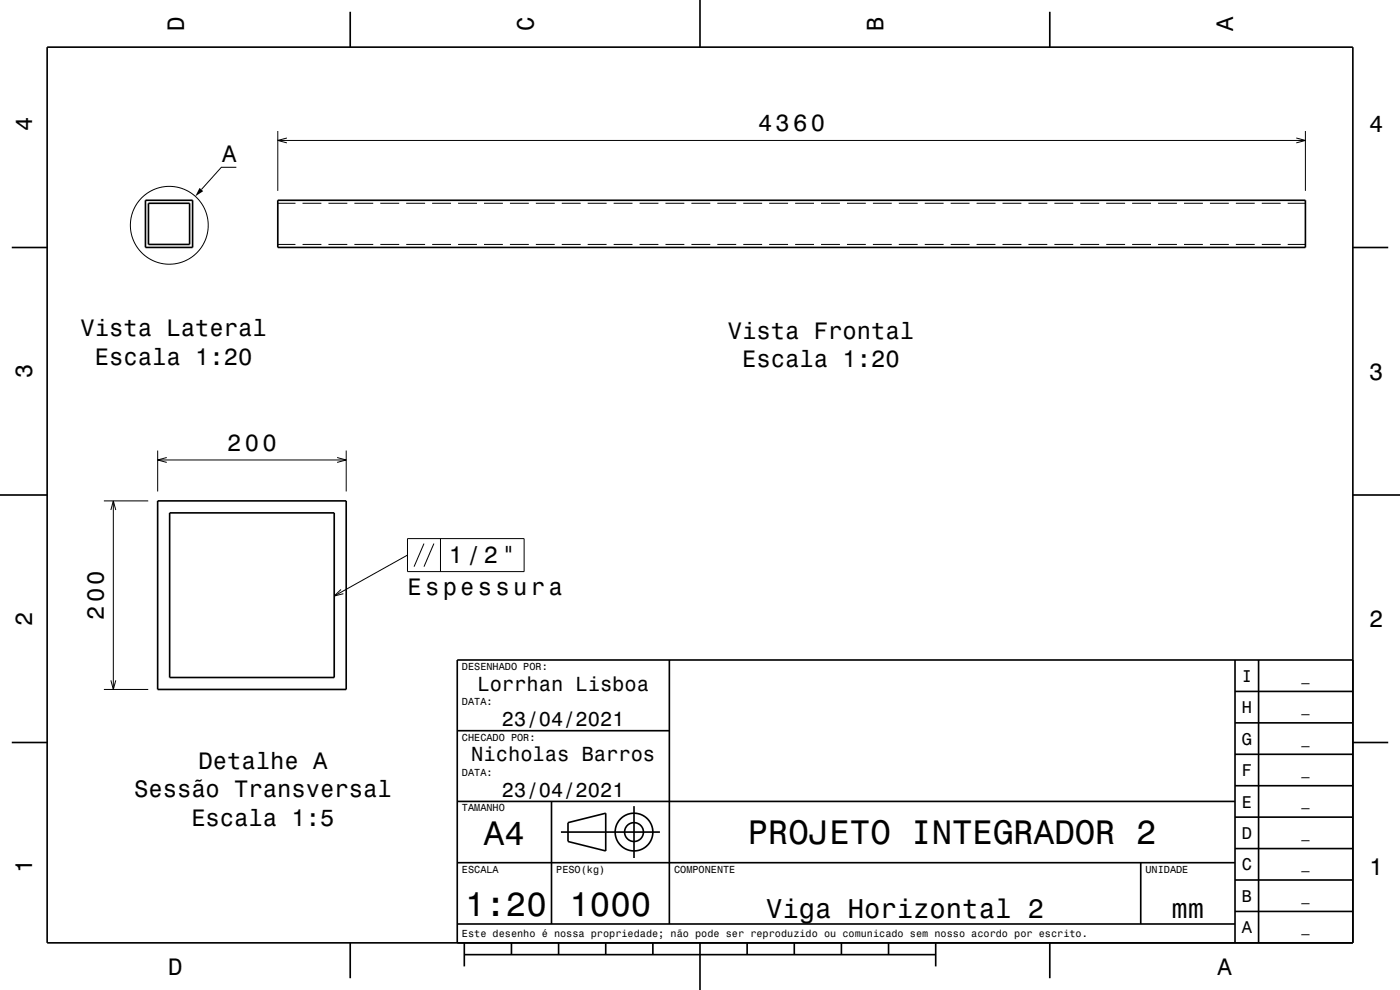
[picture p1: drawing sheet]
<svg xmlns="http://www.w3.org/2000/svg" width="297mm" height="210mm" viewBox="0 0 297 210" stroke-linecap="round" stroke-linejoin="round" font-family="sans-serif">
<g fill="none" stroke="#000" stroke-width=".21">
<path d="M50.1 35.5h-3.1l-4.3 4.7M58.9 27.8v12.7M58.9 29.8h218M60.9 29.3l-2 .5 2 .5M275 29.3l1.9 .5-1.9 .5M276.9 27.8v12.7M58.9 51.9h3.8M58.9 43.1h3.8M64.2 51.9h4M64.2 43.1h4M69.7 51.9h4M69.7 43.1h4"/>
<path d="M75.2 51.9h4M75.2 43.1h4M80.7 51.9h4M80.7 43.1h4M86.2 51.9h4M86.2 43.1h4M91.7 51.9h4M91.7 43.1h4M97.2 51.9h4M97.2 43.1h4M102.7 51.9h4M102.7 43.1h4"/>
<path d="M108.2 51.9h4M108.2 43.1h4M113.7 51.9h4M113.7 43.1h4M119.2 51.9h4M119.2 43.1h4M124.7 51.9h4M124.7 43.1h4M130.2 51.9h4M130.2 43.1h4M135.7 51.9h4M135.7 43.1h4"/>
<path d="M141.2 51.9h4M141.2 43.1h4M146.7 51.9h4M146.7 43.1h4M152.2 51.9h4M152.2 43.1h4M157.7 51.9h4M157.7 43.1h4M163.2 51.9h4M163.2 43.1h4M168.7 51.9h4M168.7 43.1h4"/>
<path d="M174.2 51.9h4M174.2 43.1h4M179.7 51.9h4M179.7 43.1h4M185.2 51.9h4M185.2 43.1h4M190.7 51.9h4M190.7 43.1h4M196.2 51.9h4M196.2 43.1h4M201.7 51.9h4M201.7 43.1h4"/>
<path d="M207.2 51.9h4M207.2 43.1h4M212.7 51.9h4M212.7 43.1h4M218.2 51.9h4M218.2 43.1h4M223.7 51.9h4M223.7 43.1h4M229.2 51.9h4M229.2 43.1h4M234.7 51.9h4M234.7 43.1h4"/>
<path d="M240.2 51.9h4M240.2 43.1h4M245.7 51.9h4M245.7 43.1h4M251.2 51.9h4M251.2 43.1h4M256.7 51.9h4M256.7 43.1h4M262.2 51.9h4M262.2 43.1h4M267.7 51.9h4M267.7 43.1h4"/>
<path d="M273.2 51.9h3.7M273.2 43.1h3.7M33.4 95.6v8.7M33.4 97.6h40M35.4 97.1l-2 .5 2 .5M71.5 97.1l1.9 .5-1.9 .5M73.4 95.6v8.7M22 106.3h9.4M23.5 108.2l.5-1.9 .6 1.9M24 106.3v40M86.4 114.3h24.8v6.9h-24.8zM86.4 117.8l-15.5 8.6"/>
<path d="M89.9 115.3l-2.1 4.9M92 115.3l-2.1 4.9M93.4 114.3v6.9M72.3 125l-1.4 1.4 1.9-.5M22 146.3h9.4M23.5 144.3l.5 2 .6-2"/>
<circle cx="35.9" cy="47.8" r="8.3"/>
</g>
<g fill="none" stroke="#000" stroke-width=".35">
<path d="M10 10h277v190h-277zM74.3 2.5v7.5M148.5 0v10M222.7 2.5v7.5M2.5 52.5h7.5M30.9 42.5h10v10h-10zM31.5 43.1h8.7v8.8h-8.7zM58.9 42.5h218v10h-218zM287 52.5h7.5M0 105h10M33.4 106.3h40v40h-40zM36 108.8h34.9v34.9h-34.9z"/>
<path d="M287 105h10M142 140v56M262 140v60M267 140v60M287 140h-190v60M2.5 157.5h7.5M97 155h45M262 153.3h25M262 146.7h25M287 157.5h7.5M97 170h165M117 170v26"/>
<path d="M119 176.5h21M120.5 174.5l8-2v8l-8-2zM134.5 171v11M262 173.3h25M262 166.7h25M262 160h25M97 196h165M97 183h165M242 183v13M262 193.3h25M262 186.7h25M262 180h25"/>
<path d="M74.3 200v7.5M98.5 202.5h100M98.5 200v5M108.5 200v2.5M118.5 200v2.5M128.5 200v2.5M138.5 200v2.5M148.5 200v10M158.5 200v2.5M168.5 200v2.5M178.5 200v2.5M188.5 200v2.5"/>
<path d="M198.5 200v5M222.7 200v7.5"/>
<circle cx="134.5" cy="176.5" r="2"/>
<circle cx="134.5" cy="176.5" r="4"/>
</g>
<path d="M42.3 39.9l.8 .7-1.7 1z" fill-rule="evenodd" fill="#000"/>
<g font-size="7.2">
<text x="102.7" y="179.3">A4</text>
<text x="158.6" y="179.1">PROJETO INTEGRADOR 2</text>
<text x="98.7" y="194.3">1:20</text>
<text x="120.8" y="194.3">1000</text>
</g>
<g font-size="5.8">
<text x="162.5" y="194.6">Viga Horizontal 2</text>
<text x="248.5" y="194.6">mm</text>
</g>
<g font-size="5">
<text x="39" y="6.5" transform="rotate(-90 39 6.5)">D</text>
<text x="113.2" y="6.5" transform="rotate(-90 113.2 6.5)">C</text>
<text x="187.4" y="6.5" transform="rotate(-90 187.4 6.5)">B</text>
<text x="261.6" y="6.5" transform="rotate(-90 261.6 6.5)">A</text>
<text x="6.8" y="27.8" transform="rotate(-90 6.8 27.8)">4</text>
<text x="160.8" y="27.8">4360</text>
<text x="290.5" y="28.1">4</text>
<text x="47.1" y="34.3">A</text>
<text x="17.1" y="71.3">Vista Lateral</text>
<text x="154.4" y="71.8">Vista Frontal</text>
<text x="20.1" y="77.4">Escala 1:20</text>
<text x="157.5" y="77.9">Escala 1:20</text>
<text x="6.8" y="80.3" transform="rotate(-90 6.8 80.3)">3</text>
<text x="290.5" y="80.6">3</text>
<text x="48.2" y="95.6">200</text>
<text x="95.2" y="119.5">1/2&quot;</text>
<text x="22" y="131.5" transform="rotate(-90 22 131.5)">200</text>
<text x="86.4" y="126.1">Espessura</text>
<text x="6.8" y="132.8" transform="rotate(-90 6.8 132.8)">2</text>
<text x="290.5" y="133.1">2</text>
<text x="42.1" y="163.1">Detalhe A</text>
<text x="28.4" y="169.2">Sessão Transversal</text>
<text x="40.6" y="175.2">Escala 1:5</text>
<text x="6.8" y="185.3" transform="rotate(-90 6.8 185.3)">1</text>
<text x="290.5" y="185.6">1</text>
<text x="35.7" y="206.8">D</text>
<text x="258.3" y="206.8">A</text>
</g>
<g font-size="4.3">
<text x="101.3" y="146.5">Lorrhan Lisboa</text>
<text x="106.5" y="154">23/04/2021</text>
<text x="100" y="161.5">Nicholas Barros</text>
<text x="106.5" y="169">23/04/2021</text>
</g>
<g font-size="3.6">
<text x="263.4" y="144.6">I</text>
<text x="263.4" y="151.3">H</text>
<text x="263.4" y="158">G</text>
<text x="263.4" y="164.6">F</text>
<text x="263.4" y="171.3">E</text>
<text x="263.4" y="178">D</text>
<text x="263.4" y="184.6">C</text>
<text x="263.4" y="191.3">B</text>
<text x="263.4" y="198">A</text>
</g>
<g font-size="2.9">
<text x="276.1" y="144.4">_</text>
<text x="276.1" y="151">_</text>
<text x="276.1" y="157.7">_</text>
<text x="276.1" y="164.4">_</text>
<text x="276.1" y="171">_</text>
<text x="276.1" y="177.7">_</text>
<text x="276.1" y="184.4">_</text>
<text x="276.1" y="191.1">_</text>
<text x="276.1" y="197.7">_</text>
</g>
<g font-size="2.2">
<text x="98" y="142.1">DESENHADO POR:</text>
<text x="98" y="149.6">DATA:</text>
<text x="98" y="157.1">CHECADO POR:</text>
<text x="98" y="164.6">DATA:</text>
<text x="98" y="172.1">TAMANHO</text>
<text x="98" y="185.1">ESCALA</text>
<text x="118" y="185.1">PESO(kg)</text>
<text x="143" y="185.1">COMPONENTE</text>
<text x="243" y="185.1">UNIDADE</text>
<text x="98" y="198.8">Este desenho é nossa propriedade; não pode ser reproduzido ou comunicado sem nosso acordo por escrito.</text>
</g>
</svg>
